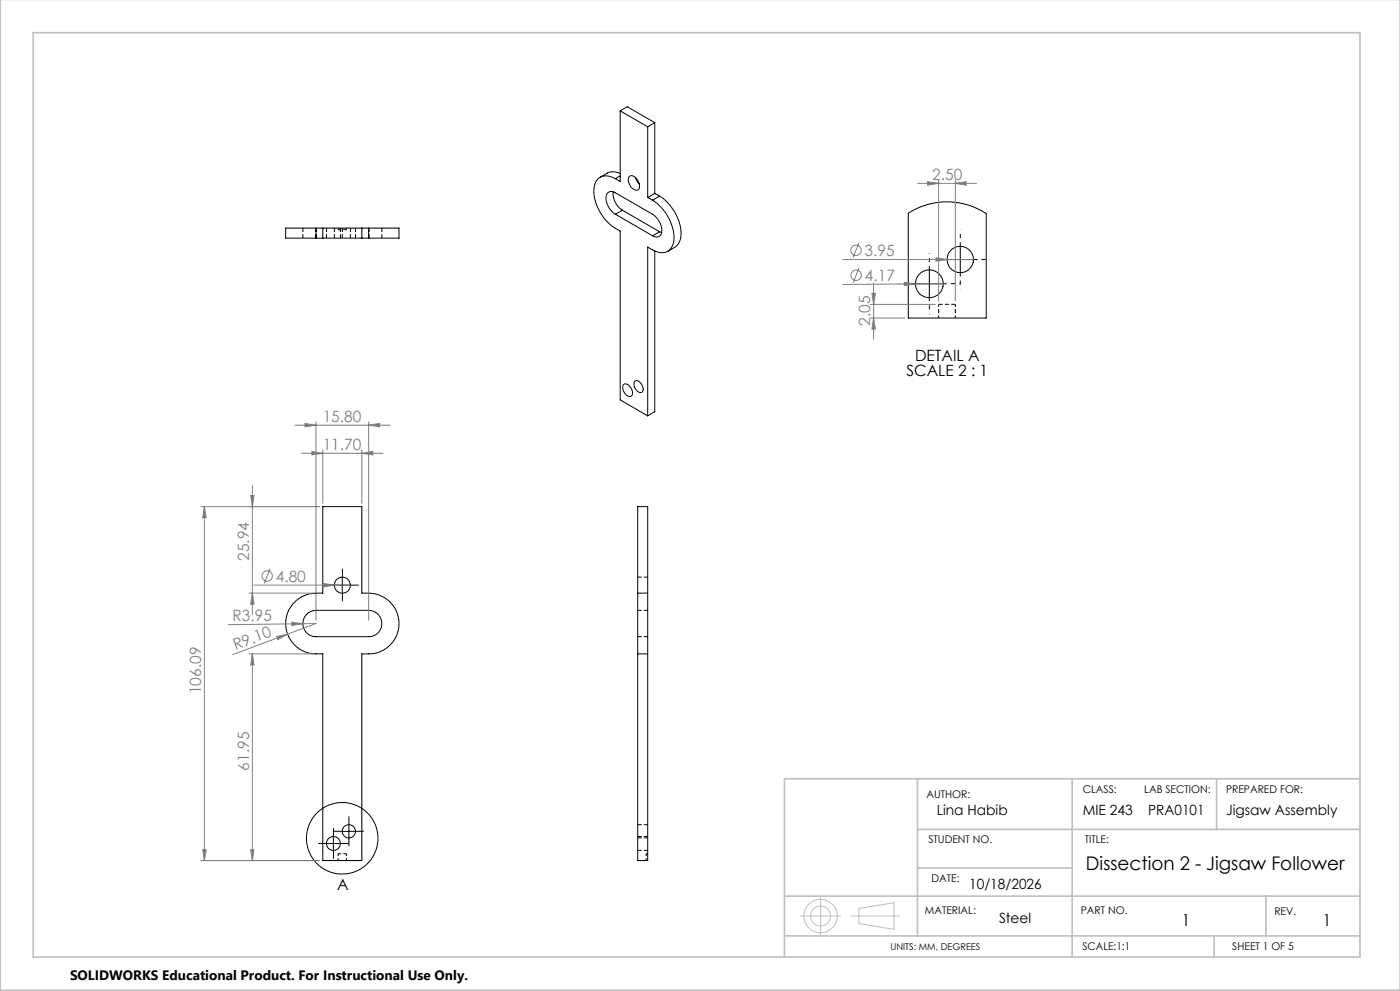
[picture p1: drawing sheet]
<svg xmlns="http://www.w3.org/2000/svg" width="420mm" height="297mm" viewBox="0 0 420 297" stroke-linecap="round" stroke-linejoin="round" font-family="sans-serif">
<path d="M101.4 68.8h2.5M101.4 255.9h2.5" fill="none" stroke="#000" stroke-width=".3" stroke-dasharray="1.3 .6" stroke-dashoffset=".3" stroke-linecap="butt"/>
<path d="M101.4 257.9v-2M103.9 255.9v2M193.9 255.9v2" fill="none" stroke="#000" stroke-width=".3" stroke-dasharray="1.3 .6" stroke-dashoffset=".6" stroke-linecap="butt"/>
<g fill="none" stroke="#000" stroke-width=".3">
<path d="M186.1 33.2v21.2l-1.5-.9M186.1 33.2l8.2 4.8M186.1 33.2l2.1-1.2 8.2 4.8M194.3 38v21.2M196.4 36.8l-2.1 1.2M196.4 36.8v21.2M184 57.5a5.9 5.9 0 0 0 2.7 5.5M184.6 53.5a3.9 3.9 0 0 0-5.8 .9 10.6 10.6 0 0 0 1.9 10.3 13 13 0 0 0 5.4 4.5v50.6l8.2 4.8M186.1 52a4.2 4.2 0 0 0-3.9-.1l-2.1 1.2M186.1 52.7l-1.5 .8M188.8 52.9a2 2 0 0 1 2.7 1.4 1.65 1.65 0 0 1-.5 2.7 3.1 3.1 0 0 1-2.2-4.1zM190.7 53.2l.4 1.2 .7 .8"/>
<path d="M194.3 59.2l1.5 .8M196.4 58l-2.1 1.2M196.4 58l1.5 .8M197.9 58.8a13.3 13.3 0 0 1 6.2 13l-1.1 1.9-2.7 1.6M197.9 58.8l-2.1 1.2M94.8 68.4h-9.1v3h9.1M94.8 71.4h15.8M94.8 68.4h15.8M94.8 68.4v3M96.8 68.4v3M108.5 68.4v3M110.6 68.4h9.1v3h-9.1"/>
<path d="M110.6 68.4v3M184.6 64.2a5.6 5.6 0 0 1-2.6-6 1.69 1.69 0 0 1 2.6-.4l11.2 6.4a5.5 5.5 0 0 1 2.5 6 1.67 1.67 0 0 1-2.5 .5M184.6 64.2l11.2 6.5M186.7 63l-2.1 1.2M186.7 63l11.2 6.5M195.8 60a13.4 13.4 0 0 1 6.2 13.1 3.6 3.6 0 0 1-5.6 2.1l-2.1-1.2v50.6M196.4 75.2v48.2l-2.1 1.2M197.9 69.5l.6 .2M197.9 69.5l-2.1 1.2M272.5 63.9l2.2-1.3 3.7-1.4 3.4-.6 3.1-.1 2.8 .3 2.9 .7 2.7 1 2.6 1.5v31.3h-23.4zM283.1 77.8h10M288.1 72.8v10"/>
<path d="M273.8 85.1h10M278.8 80v10.1M187 115.3a1.83 1.83 0 0 1 2.5 1.4 1.32 1.32 0 0 1-.7 2.1 2.74 2.74 0 0 1-1.8-3.5zM190.3 114.4a1.65 1.65 0 0 1 2.4 1.2 1.22 1.22 0 0 1-.6 2 2.67 2.67 0 0 1-1.8-3.2zM96.8 151.8h11.7v26a9.5 9.5 0 0 1 11.2 8.3 9.1 9.1 0 0 1-9.1 9.9h-2.1v61.9h-11.7v-61.9a9.5 9.5 0 0 1-10.8-6.6 9.2 9.2 0 0 1 8.8-11.6h2zM100.2 175.4h5M102.7 172.9v5M191.3 177.8v18.2M191.3 177.8h3M191.3 177.8v-26h3v26M194.3 177.8v18.2M91.8 184.3l1.4-1 1.6-.4h15.8a4 4 0 0 1 3.9 4 4 4 0 0 1-3.9 3.9h-15.8a3.9 3.9 0 0 1-3.6-2.3 3.9 3.9 0 0 1 .6-4.2z"/>
<path d="M191.3 196v61.9h3v-61.9M191.3 196h3M97.5 252.8h5M100 250.3v5M102.2 249.2h5M104.7 246.7v5"/>
<circle cx="288.1" cy="77.8" r="4"/>
<circle cx="278.8" cy="85.1" r="4.2"/>
<circle cx="102.7" cy="175.4" r="2.39"/>
<circle cx="100" cy="252.8" r="2.09"/>
<circle cx="102.7" cy="251.2" r="10.7"/>
<circle cx="104.7" cy="249.2" r="1.99"/>
</g>
<g fill="none" stroke="#000" stroke-width=".3" stroke-dasharray="1.3 .6" stroke-dashoffset=".1" stroke-linecap="butt">
<path d="M90.9 68.3v3M94.8 71.3v-3M98 68.3v3M100.3 68.3v3M102.1 71.3v-3M102.7 68.3v3M105.1 71.3v-3M106.7 71.3v-3M110.6 71.3v-3M114.6 71.3v-3M194.3 173h-3M191.3 182.9h3"/>
<path d="M191.3 190.8h3M191.3 251.1h3M191.3 254.9h3M194.3 247.2h-3M194.3 250.7h-3"/>
</g>
<path d="M101.4 68.8v-.5M103.9 68.8v-.5M281.6 91.2h5M193.9 255.9h.4" fill="none" stroke="#000" stroke-width=".3" stroke-dasharray="1.3 .6" stroke-linecap="butt"/>
<path d="M281.6 95.3v-4.1M286.6 91.2v4.1" fill="none" stroke="#000" stroke-width=".3" stroke-dasharray="1.3 .6" stroke-dashoffset=".5" stroke-linecap="butt"/>
<g fill="none" stroke="#808080" stroke-width=".3">
<path d="M275.2 55h17.7M278.3 54.5l3.3 .5-3.3 .5zM281.6 54v36.2M286.6 55l3.3-.5v1zM286.6 54v36.2M252.8 77.8h39.2M257.7 72.8l-1.8 4.4M280.8 77.3l3.3 .5-3.3 .5zM257.7 80.3l-1.7 4.4M261.1 95.3h10.4M261.1 91.2h19.5M261.6 87.9h1l-.5 3.3z"/>
<path d="M262.1 95.3l.5 3.3h-1zM262.1 84.9v16.8M271.3 84.6l3.3 .5-3.3 .5zM274.6 85.1l-21.7 .2M283 85l-8.4 .1M88.4 127.4h28.5M90.5 135.9h24.4M91.5 126.9l3.3 .5-3.3 .5zM93.6 135.3l3.2 .6-3.2 .4zM94.8 126.4v59.5M96.8 134.8v16M108.5 135.9l3.4-.6v1z"/>
<path d="M108.5 134.8v16M110.6 127.4l3.3-.5v1zM110.6 126.4v59.5M60.3 151.8h35.5M61.3 151.8l.5 3.3h-1zM61.3 151.8v106.1M75.2 148.5h1l-.5 3.3zM75.7 145.5v38.6M74.7 177.8h19.1M75.7 177.8l.5 3.3h-1zM76.1 175.4h29M81 170.4l-1.7 4.5"/>
<path d="M97 174.9l3.3 .5-3.3 .5zM74.7 196h19.1M75.7 196l.5 3.3h-1zM75.7 196v61.9M83 190.7l3.3-.7-2.9 1.7zM87.6 186.5l3.2 .4-3.2 .6zM90.8 186.9l-22.4 .3M90.8 186.9h4l-25.1 9.3M60.3 257.9h35.5M60.8 254.6h1l-.5 3.3zM75.2 254.6h1l-.5 3.3z"/>
<circle cx="256.8" cy="75" r="1.56"/>
<circle cx="256.8" cy="82.5" r="1.56"/>
<circle cx="80.1" cy="172.6" r="1.55"/>
</g>
<g fill="none" stroke="#c0c0c0" stroke-width=".3">
<path d="M240.2 274.5h12M246.2 268.5v12M255.3 274.5h14.6M257.7 272.3l10.5-1.8v8l-10.5-1.7z"/>
<circle cx="246.2" cy="274.5" r="5"/>
<circle cx="246.2" cy="274.5" r="3"/>
</g>
<path d="M100.2 175.4h-2.4M102.7 172.9v-2.4M102.7 177.9v2.4M105.2 175.4h2.4M97.5 252.8h-2M100 250.3v-2.1M100 255.3v2.1M102.2 249.1h-2M102.5 252.8h2.1M104.7 246.6v-1.9M104.7 251.6v2M107.2 249.1h2" fill="none" stroke="#000" stroke-width=".3" stroke-dasharray="15.2 1.3 1.3 1.3" stroke-linecap="butt"/>
<path d="M273.8 85h-4.2M278.8 80v-4.1M278.8 90v4.2M283.8 85h4.2" fill="none" stroke="#000" stroke-width=".3" stroke-dasharray="15.2 1.3 1.3 1.3" stroke-dashoffset="15.1" stroke-linecap="butt"/>
<path d="M283.1 77.8h-4M288.1 72.8v-4M293.1 77.8h3.9M288.1 82.8v3.9" fill="none" stroke="#000" stroke-width=".3" stroke-dasharray="15.2 1.3 1.3 1.3" stroke-dashoffset="15.2" stroke-linecap="butt"/>
<path d="M.1 -.1v296.9h419.9M10 9.8h398v277h-398zM275.2 233.4v47.1M321.7 233.4v53.4M365 233.4v15.2M408 233.4h-172.7v53.4M275.2 248.6h132.8M235.3 268.6h172.7M275.2 260.1h46.5M379.8 268.6v11.9M235.3 280.5h172.7M364.2 280.5v6.3" fill="none" stroke="#c0c0c0" stroke-width=".5"/>
<g fill="#808080">
<path d="M97 174.9l3.3 .5-3.3 .5z"/>
<path d="M280.8 77.3l3.3 .5-3.3 .5z"/>
<path d="M271.3 84.6l3.3 .5-3.3 .5z"/>
<path d="M87.6 186.5l3.2 .4-3.2 .6z"/>
<path d="M83 190.7l3.3-.7-2.9 1.7z"/>
<path d="M93.6 135.3l3.2 .6-3.2 .4zM108.5 135.9l3.4-.6v1zM91.5 126.9l3.3 .5-3.3 .5zM110.6 127.4l3.3-.5v1zM278.3 54.5l3.3 .5-3.3 .5zM286.6 55l3.3-.5v1z"/>
<path d="M75.7 177.8l.5 3.3h-1zM75.2 148.5h1l-.5 3.3zM75.2 254.6h1l-.5 3.3zM75.7 196l.5 3.3h-1zM262.1 95.3l.5 3.3h-1zM261.6 87.9h1l-.5 3.3z"/>
<path d="M61.3 151.8l.5 3.3h-1zM60.8 254.6h1l-.5 3.3z"/>
</g>
<text font-size="5.6" x="325.8" y="260.7">Dissection 2 - Jigsaw Follower</text>
<g font-size="4.9">
<text x="354.5" y="277.5">1</text>
<text x="396.8" y="277.5">1</text>
</g>
<g font-size="4.7" fill="#808080">
<text x="279.7" y="53.9">2.50</text>
<text x="259.4" y="76.7">3.95</text>
<text x="259.4" y="84.2">4.17</text>
<text x="261.1" y="97.6" transform="rotate(-90 261.1 97.6)">2.05</text>
<text x="96.8" y="126.4">15.80</text>
<text x="96.8" y="134.8">11.70</text>
<text x="74.7" y="168.1" transform="rotate(-90 74.7 168.1)">25.94</text>
<text x="82.7" y="174.3">4.80</text>
<text x="69.8" y="186.2" transform="rotate(-1 69.8 186.2)">R3.95</text>
<text x="70.6" y="194.8" transform="rotate(-20 70.6 194.8)">R9.10</text>
<text x="60.3" y="208" transform="rotate(-90 60.3 208)">106.09</text>
<text x="74.7" y="230.9" transform="rotate(-90 74.7 230.9)">61.95</text>
</g>
<g font-size="4.7">
<text x="271.9" y="112.8">SCALE 2 : 1</text>
<text x="274.5" y="108.2">DETAIL A</text>
<text x="101.2" y="266.8">A</text>
</g>
<g font-size="4.2">
<text x="281.1" y="244.4">Lina Habib</text>
<text x="324.8" y="244.4">MIE 243</text>
<text x="344.5" y="244.4">PRA0101</text>
<text x="367.8" y="244.4">Jigsaw Assembly</text>
<text x="290.8" y="266.5">10/18/2026</text>
<text x="299.7" y="276.5">Steel</text>
</g>
<text font-size="4.1" x="21" y="293.7">SOLIDWORKS Educational Product. For Instructional Use Only.</text>
<g font-size="3.2">
<text x="277.9" y="239">AUTHOR:</text>
<text x="324.8" y="237.6">CLASS:</text>
<text x="343.3" y="237.6">LAB SECTION:</text>
<text x="367.8" y="237.6">PREPARED FOR:</text>
<text x="278.5" y="252.8">STUDENT NO.</text>
<text x="325.5" y="252.8">TITLE:</text>
<text x="279.4" y="264.3">DATE:</text>
<text x="277.5" y="274">MATERIAL:</text>
<text x="324.3" y="274">PART NO.</text>
<text x="382.3" y="274.2">REV.</text>
<text x="324.8" y="284.6">SCALE:1:1</text>
<text x="369.7" y="284.6">SHEET 1 OF 5</text>
</g>
<text font-size="2.8" x="267.1" y="284.6">UNITS: MM, DEGREES</text>
</svg>
